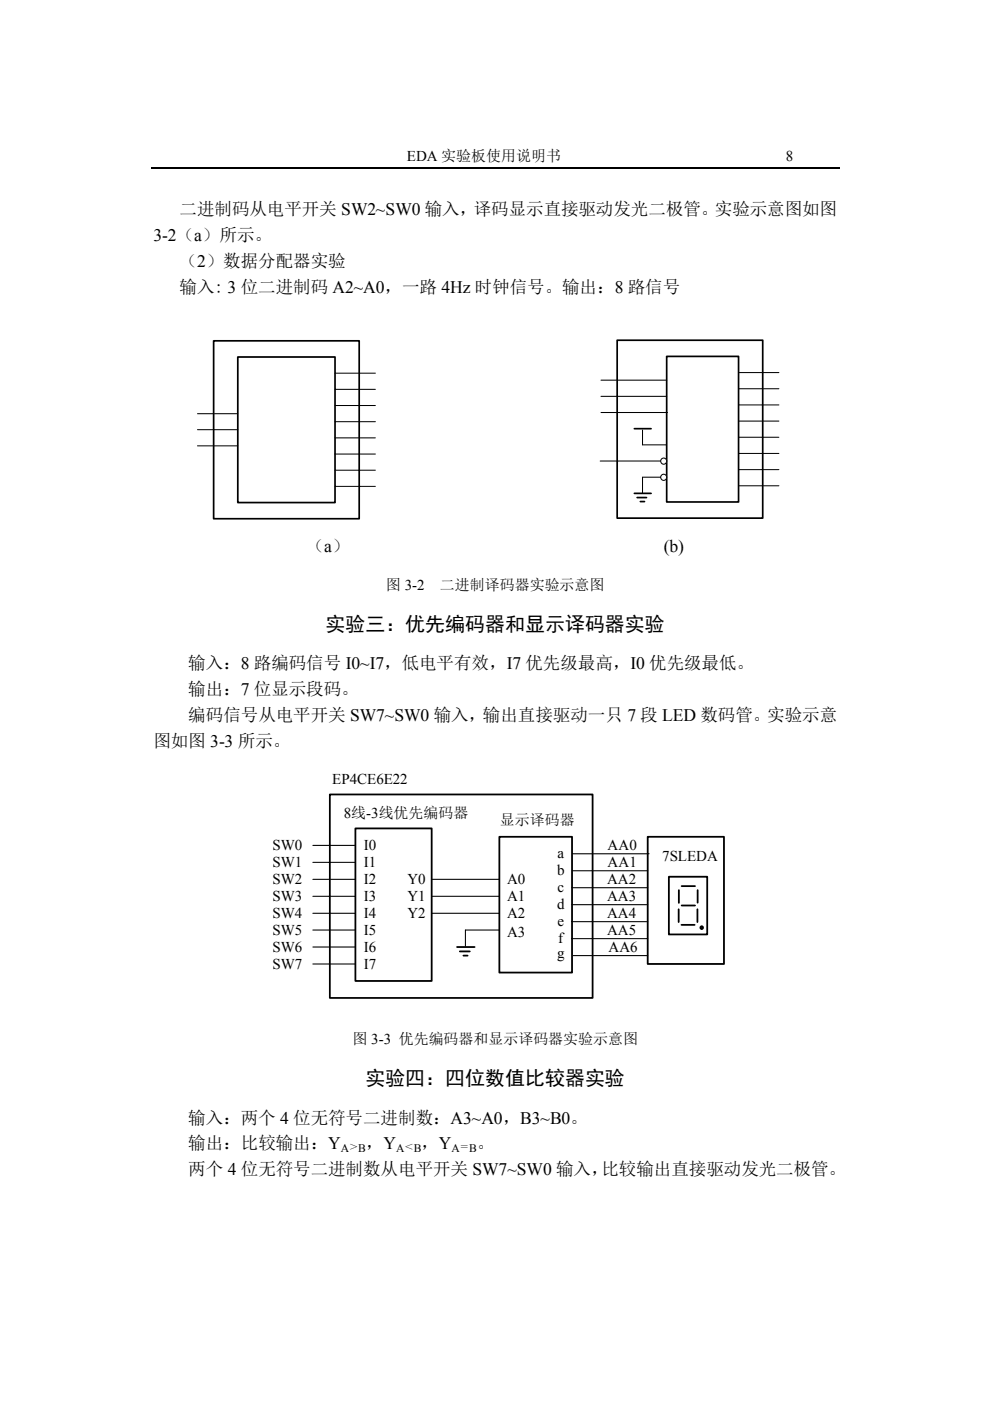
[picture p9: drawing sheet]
<svg xmlns="http://www.w3.org/2000/svg" width="210mm" height="297mm" viewBox="0 0 210 297" stroke-linecap="round" stroke-linejoin="round" font-family="sans-serif">
<path d="M32 35.6h146" fill="none" stroke="#000" stroke-width=".25"/>
<path d="M45.3 72.3h30.9v37.7h-30.9zM50.4 75.7h20.6v30.9h-20.6zM130.9 72.1h30.8v37.8h-30.8zM141.4 75.6h15.2v30.8h-15.2z" fill="none" stroke="#000" stroke-width=".36"/>
<g fill="none" stroke="#000" stroke-width=".22">
<path d="M71 79.1h8.6M156.6 79h8.5M41.9 87.7h8.5M41.9 91.1h8.5M41.9 94.5h8.5M71 82.5h8.6M71 86h8.6M71 89.4h8.6M71 92.8h8.6M71 96.3h8.6M71 99.7h8.6M127.3 97.7h13.9"/>
<path d="M127.4 80.6h14M127.4 84h14M127.4 87.5h14.1M136.2 94.3h5M156.6 82.4h8.5M156.6 85.9h8.5M156.6 89.3h8.5M156.6 92.7h8.5M156.6 96.1h8.5M156.6 99.6h8.5M71 103.1h8.6M136.2 101.2h5.2"/>
<path d="M156.6 103h8.5"/>
</g>
<circle cx="140.7" cy="97.8" r=".64" fill="#fff"/>
<circle cx="140.7" cy="97.8" r=".64" fill="none" stroke="#000" stroke-width=".22"/>
<circle cx="140.7" cy="101.2" r=".64" fill="#fff"/>
<g fill="none" stroke="#000" stroke-width=".22">
<path d="M136.2 91.2v3.1M136.2 101.2v3.3"/>
<circle cx="140.7" cy="101.2" r=".64"/>
</g>
<path d="M134.5 90.9h3.5M134.5 104.6h3.5M135.1 105.5h2M135.8 106.3h.9" fill="none" stroke="#000" stroke-width=".36"/>
<path d="M69.9 168.4h55.7v43.2h-55.7zM75.4 175.6h16.1v32.4h-16.1zM105.9 177.4h15.4v28.8h-15.4zM141.8 185.9h8.1v12.2h-8.1zM143.9 192.8v2.7M143.9 188.7v2.7M144.5 196.1h2.8M144.5 187.9h2.9M144.5 192h2.9M147.9 192.8v2.7M147.9 188.7v2.7" fill="none" stroke="#000" stroke-width=".38"/>
<path d="M66.3 179.2h9.1M66.3 182.8h9.1M66.3 186.4h9.1M66.3 190h9.1M66.3 193.6h9.1M66.3 197.2h9.1M91.7 186.4h14.2M121.3 181h16.3M66.3 200.8h9.1M66.3 204.4h9.1" fill="none" stroke="#000" stroke-width=".23"/>
<circle cx="148.8" cy="196.7" r=".29" fill="#1a1a1a"/>
<g fill="none" stroke="#000" stroke-width=".38">
<path d="M137.3 177.4h16.2v27h-16.2zM96.9 200.8h3.7M97.5 201.7h2.1M98.3 202.6h.8"/>
<circle cx="148.8" cy="196.7" r=".29"/>
</g>
<path d="M91.5 190h14.4M91.5 193.6h14.4M105.9 197.2h-7.2v3.5M121.2 188.2h16.1M121.2 191.8h16.1M121.2 195.4h16.1M121.2 199h16.1M121.3 184.6h16M121.5 202.6h15.8" fill="none" stroke="#000" stroke-width=".23"/>
<g font-size="4.2">
<text x="69" y="133.8">实验三：优先编码器和显示译码器实验</text>
<text x="77.5" y="230.1">实验四：四位数值比较器实验</text>
</g>
<g font-size="3.7">
<text x="38.1" y="45.6">二进制码从电平开关 SW2~SW0 输入，译码显示直接驱动发光二极管。实验示意图如图</text>
<text x="32.5" y="51.1">3-2（a）所示。</text>
<text x="38.1" y="56.6">（2）数据分配器实验</text>
<text x="38.1" y="62.1">输入: 3 位二进制码 A2~A0，一路 4Hz 时钟信号。输出：8 路信号</text>
<text x="65" y="117.1">（a）</text>
<text x="140.8" y="117.1">(b)</text>
<text x="39.9" y="141.9">输入：8 路编码信号 I0~I7，低电平有效，I7 优先级最高，I0 优先级最低。</text>
<text x="39.9" y="147.4">输出：7 位显示段码。</text>
<text x="39.9" y="152.9">编码信号从电平开关 SW7~SW0 输入，输出直接驱动一只 7 段 LED 数码管。实验示意</text>
<text x="32.5" y="158.4">图如图 3-3 所示。</text>
<text x="39.9" y="238.2">输入：两个 4 位无符号二进制数：A3~A0，B3~B0。</text>
<text x="39.9" y="243.7">输出：比较输出：Y</text>
<text x="77.6" y="243.7">，Y</text>
<text x="89.3" y="243.7">，Y</text>
<text x="101.1" y="243.7">。</text>
<text x="39.9" y="249.2">两个 4 位无符号二进制数从电平开关 SW7~SW0 输入，比较输出直接驱动发光二极管。</text>
</g>
<g font-size="3.2">
<text x="86.3" y="34.2">EDA 实验板使用说明书</text>
<text x="166.6" y="34.2">8</text>
<text x="81.8" y="125.1">图 3-2</text>
<text x="93.3" y="125.1">二进制译码器实验示意图</text>
<text x="70.4" y="166.3">EP4CE6E22</text>
<text x="72.9" y="173.5">8线-3线优先编码器</text>
<text x="106" y="174.9">显示译码器</text>
<text x="57.8" y="180.3">SW0</text>
<text x="57.8" y="183.9">SW1</text>
<text x="77.1" y="180.3">I0</text>
<text x="77.1" y="183.9">I1</text>
<text x="118.1" y="185.5">b</text>
<text x="118.2" y="181.9">a</text>
<text x="128.8" y="180.3">AA0</text>
<text x="128.8" y="183.9">AA1</text>
<text x="140.4" y="182.5">7SLEDA</text>
<text x="57.8" y="187.5">SW2</text>
<text x="57.8" y="191.1">SW3</text>
<text x="77.1" y="187.5">I2</text>
<text x="77.1" y="191.1">I3</text>
<text x="86.4" y="187.5">Y0</text>
<text x="86.4" y="191.1">Y1</text>
<text x="107.5" y="187.5">A0</text>
<text x="107.5" y="191.1">A1</text>
<text x="118.2" y="189.1">c</text>
<text x="128.7" y="187.5">AA2</text>
<text x="128.7" y="191.1">AA3</text>
<text x="57.8" y="194.6">SW4</text>
<text x="77.1" y="194.6">I4</text>
<text x="86.4" y="194.6">Y2</text>
<text x="107.5" y="194.6">A2</text>
<text x="118.1" y="192.7">d</text>
<text x="118.2" y="196.3">e</text>
<text x="128.7" y="194.6">AA4</text>
<text x="57.8" y="198.2">SW5</text>
<text x="57.8" y="201.8">SW6</text>
<text x="77.1" y="198.2">I5</text>
<text x="77.1" y="201.8">I6</text>
<text x="107.5" y="198.7">A3</text>
<text x="118.1" y="203.1">g</text>
<text x="118.4" y="199.9">f</text>
<text x="128.7" y="198.2">AA5</text>
<text x="129" y="201.8">AA6</text>
<text x="57.8" y="205.4">SW7</text>
<text x="77.1" y="205.4">I7</text>
<text x="74.7" y="221.4">图 3-3 优先编码器和显示译码器实验示意图</text>
</g>
<g font-size="2.5">
<text x="72.3" y="244.3">A</text>
<text x="75.9" y="244.3">B</text>
<text x="84" y="244.3">A</text>
<text x="87.7" y="244.3">B</text>
<text x="95.8" y="244.3">A</text>
<text x="99.5" y="244.3">B</text>
</g>
<g font-size="1.9">
<text x="74" y="243.9">＞</text>
<text x="85.8" y="243.9">＜</text>
<text x="97.5" y="243.9">＝</text>
</g>
</svg>
